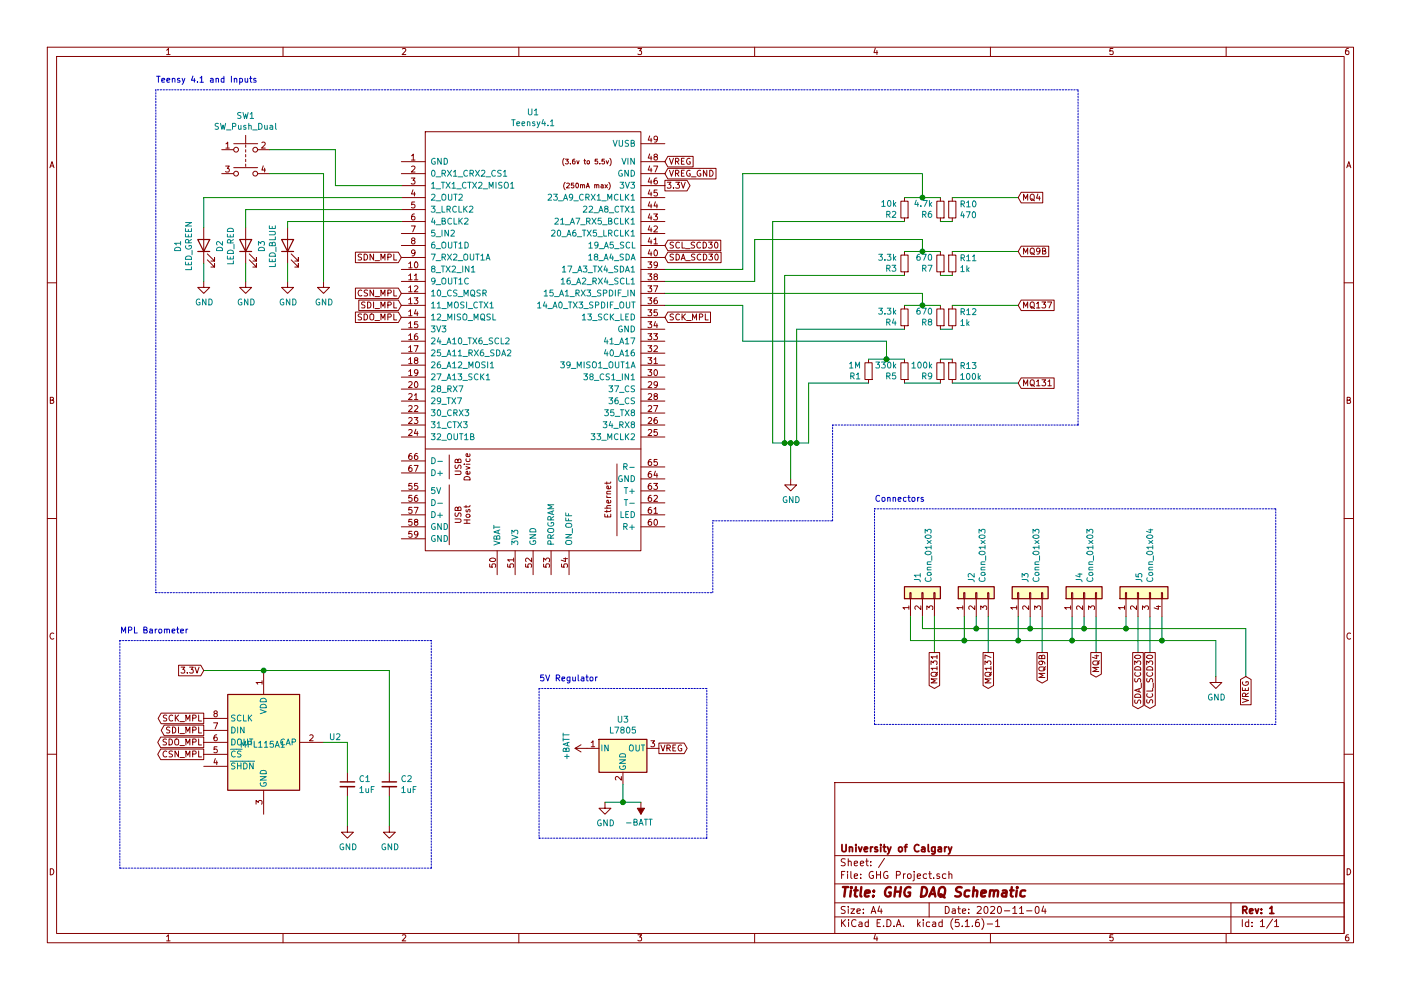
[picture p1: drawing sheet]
EESchema Schematic File Version 4
EELAYER 30 0
EELAYER END
$Descr A4 11693 8268
encoding utf-8
Sheet 1 1
Title "GHG DAQ Schematic"
Date "2020-11-04"
Rev "1"
Comp "University of Calgary"
Comment1 ""
Comment2 ""
Comment3 ""
Comment4 ""
$EndDescr
Text GLabel 8500 3200 2    50   Input ~ 0
MQ131
$Comp
L Regulator_Linear:L7805 U3
U 1 1
P 5200 6250
F 0 "U3" H 5200 6492 50  0000 C CNN
F 1 "L7805" H 5200 6401 50  0000 C CNN
F 2 "" H 5225 6100 50  0001 L CIN
F 3 "http://www.st.com/content/ccc/resource/technical/document/datasheet/41/4f/b3/b0/12/d4/47/88/CD00000444.pdf/files/CD00000444.pdf/jcr:content/translations/en.CD00000444.pdf" H 5200 6200 50  0001 C CNN
	1    5200 6250
	1    0    0    -1  
$EndComp
$Comp
L power:+BATT #PWR02
U 1 1
P 4900 6250
F 0 "#PWR02" H 4900 6100 50  0001 C CNN
F 1 "+BATT" H 4915 6423 50  0000 C CNN
F 2 "" H 4900 6250 50  0001 C CNN
F 3 "" H 4900 6250 50  0001 C CNN
	1    4900 6250
	0    -1   -1   0   
$EndComp
$Comp
L power:-BATT #PWR04
U 1 1
P 5350 6700
F 0 "#PWR04" H 5350 6550 50  0001 C CNN
F 1 "-BATT" H 5365 6873 50  0000 C CNN
F 2 "" H 5350 6700 50  0001 C CNN
F 3 "" H 5350 6700 50  0001 C CNN
	1    5350 6700
	-1   0    0    1   
$EndComp
Text GLabel 5500 6250 2    50   Output ~ 0
VREG
$Comp
L power:GND #PWR03
U 1 1
P 5050 6700
F 0 "#PWR03" H 5050 6450 50  0001 C CNN
F 1 "GND" H 5055 6527 50  0000 C CNN
F 2 "" H 5050 6700 50  0001 C CNN
F 3 "" H 5050 6700 50  0001 C CNN
	1    5050 6700
	1    0    0    -1  
$EndComp
$Comp
L power:GND #PWR05
U 1 1
P 2900 6900
F 0 "#PWR05" H 2900 6650 50  0001 C CNN
F 1 "GND" H 2905 6727 50  0000 C CNN
F 2 "" H 2900 6900 50  0001 C CNN
F 3 "" H 2900 6900 50  0001 C CNN
	1    2900 6900
	1    0    0    -1  
$EndComp
$Comp
L power:GND #PWR06
U 1 1
P 3250 6900
F 0 "#PWR06" H 3250 6650 50  0001 C CNN
F 1 "GND" H 3255 6727 50  0000 C CNN
F 2 "" H 3250 6900 50  0001 C CNN
F 3 "" H 3250 6900 50  0001 C CNN
	1    3250 6900
	1    0    0    -1  
$EndComp
$Comp
L Device:C_Small C2
U 1 1
P 3250 6550
F 0 "C2" H 3342 6596 50  0000 L CNN
F 1 "1uF" H 3342 6505 50  0000 L CNN
F 2 "Capacitor_SMD:C_0402_1005Metric" H 3250 6550 50  0001 C CNN
F 3 "~" H 3250 6550 50  0001 C CNN
	1    3250 6550
	1    0    0    -1  
$EndComp
$Comp
L Device:C_Small C1
U 1 1
P 2900 6550
F 0 "C1" H 2992 6596 50  0000 L CNN
F 1 "1uF" H 2992 6505 50  0000 L CNN
F 2 "Capacitor_SMD:C_0402_1005Metric" H 2900 6550 50  0001 C CNN
F 3 "~" H 2900 6550 50  0001 C CNN
	1    2900 6550
	1    0    0    -1  
$EndComp
Text GLabel 1700 5600 0    50   Input ~ 0
3.3V
Wire Wire Line
	2900 6900 2900 6650
Wire Wire Line
	3250 6650 3250 6900
Wire Wire Line
	3250 5600 3250 6450
Wire Wire Line
	2700 6200 2900 6200
Wire Wire Line
	2900 6200 2900 6450
Text GLabel 1700 6300 0    50   Output ~ 0
CSN_MPL
Text GLabel 1700 6100 0    50   Output ~ 0
SDI_MPL
Text GLabel 1700 6200 0    50   Output ~ 0
SDO_MPL
Text GLabel 1700 6000 0    50   Output ~ 0
SCK_MPL
Wire Wire Line
	5050 6700 5200 6700
Wire Wire Line
	5200 6550 5200 6700
Connection ~ 5200 6700
Wire Wire Line
	5200 6700 5350 6700
Text GLabel 8500 1650 2    50   Input ~ 0
MQ4
Wire Wire Line
	7950 1650 8500 1650
Wire Wire Line
	7950 2100 8500 2100
Text GLabel 5550 1550 2    50   Output ~ 0
3.3V
Wire Wire Line
	6600 3700 6650 3700
Connection ~ 6600 3700
Wire Wire Line
	6600 4000 6600 3700
Wire Wire Line
	6550 3700 6600 3700
Wire Wire Line
	6650 3700 6750 3700
Connection ~ 6650 3700
Connection ~ 6550 3700
Wire Wire Line
	6450 3700 6550 3700
$Comp
L power:GND #PWR0105
U 1 1
P 6600 4000
F 0 "#PWR0105" H 6600 3750 50  0001 C CNN
F 1 "GND" H 6605 3827 50  0000 C CNN
F 2 "" H 6600 4000 50  0001 C CNN
F 3 "" H 6600 4000 50  0001 C CNN
	1    6600 4000
	1    0    0    -1  
$EndComp
Wire Wire Line
	6750 3200 6750 3700
Wire Wire Line
	7250 3200 6750 3200
Wire Wire Line
	6650 2750 6650 3700
Wire Wire Line
	7550 2750 6650 2750
Wire Wire Line
	6550 2300 6550 3700
Wire Wire Line
	7550 2300 6550 2300
Wire Wire Line
	6450 1850 6450 3700
Wire Wire Line
	7550 1850 6450 1850
Wire Wire Line
	7400 3000 7550 3000
Connection ~ 7400 3000
Wire Wire Line
	6200 2850 6200 2550
Wire Wire Line
	7400 2850 6200 2850
Wire Wire Line
	7400 3000 7400 2850
Wire Wire Line
	7250 3000 7400 3000
Wire Wire Line
	6200 2550 5550 2550
Wire Wire Line
	7700 2550 7850 2550
Connection ~ 7700 2550
Wire Wire Line
	7700 2450 5550 2450
Wire Wire Line
	7700 2550 7700 2450
Wire Wire Line
	7700 2100 7850 2100
Connection ~ 7700 2100
Wire Wire Line
	6300 2350 5550 2350
Wire Wire Line
	6300 2000 6300 2350
Wire Wire Line
	7700 2000 6300 2000
Wire Wire Line
	7700 2100 7700 2000
Wire Wire Line
	7700 1650 7850 1650
Connection ~ 7700 1650
Wire Wire Line
	6200 2250 5550 2250
Wire Wire Line
	6200 1450 6200 2250
Wire Wire Line
	7700 1450 6200 1450
Wire Wire Line
	7700 1650 7700 1450
Wire Wire Line
	7550 2550 7700 2550
Wire Wire Line
	7550 2100 7700 2100
Wire Wire Line
	7550 1650 7700 1650
Wire Wire Line
	7950 1850 7850 1850
Wire Wire Line
	7850 2300 7950 2300
Wire Wire Line
	7950 2750 7850 2750
Wire Wire Line
	7950 2550 8500 2550
$Comp
L Device:R_Small R12
U 1 1
P 7950 2650
F 0 "R12" H 8009 2696 50  0000 L CNN
F 1 "1k" H 8009 2605 50  0000 L CNN
F 2 "Resistor_SMD:R_0603_1608Metric" H 7950 2650 50  0001 C CNN
F 3 "~" H 7950 2650 50  0001 C CNN
	1    7950 2650
	1    0    0    -1  
$EndComp
Wire Wire Line
	8500 3200 7950 3200
Wire Wire Line
	7850 3200 7550 3200
Wire Wire Line
	7950 3000 7850 3000
$Comp
L Device:R_Small R1
U 1 1
P 7250 3100
F 0 "R1" H 7309 3146 50  0000 L CNN
F 1 "1M" H 7309 3055 50  0000 L CNN
F 2 "Resistor_SMD:R_0603_1608Metric" H 7250 3100 50  0001 C CNN
F 3 "~" H 7250 3100 50  0001 C CNN
	1    7250 3100
	-1   0    0    1   
$EndComp
$Comp
L Device:R_Small R5
U 1 1
P 7550 3100
F 0 "R5" H 7609 3146 50  0000 L CNN
F 1 "330k" H 7609 3055 50  0000 L CNN
F 2 "Resistor_SMD:R_0603_1608Metric" H 7550 3100 50  0001 C CNN
F 3 "~" H 7550 3100 50  0001 C CNN
	1    7550 3100
	-1   0    0    1   
$EndComp
$Comp
L Device:R_Small R9
U 1 1
P 7850 3100
F 0 "R9" H 7909 3146 50  0000 L CNN
F 1 "100k" H 7909 3055 50  0000 L CNN
F 2 "Resistor_SMD:R_0603_1608Metric" H 7850 3100 50  0001 C CNN
F 3 "~" H 7850 3100 50  0001 C CNN
	1    7850 3100
	-1   0    0    1   
$EndComp
$Comp
L Device:R_Small R13
U 1 1
P 7950 3100
F 0 "R13" H 8009 3146 50  0000 L CNN
F 1 "100k" H 8009 3055 50  0000 L CNN
F 2 "Resistor_SMD:R_0603_1608Metric" H 7950 3100 50  0001 C CNN
F 3 "~" H 7950 3100 50  0001 C CNN
	1    7950 3100
	1    0    0    -1  
$EndComp
$Comp
L Device:R_Small R3
U 1 1
P 7550 2200
F 0 "R3" H 7609 2246 50  0000 L CNN
F 1 "3.3k" H 7609 2155 50  0000 L CNN
F 2 "Resistor_SMD:R_0603_1608Metric" H 7550 2200 50  0001 C CNN
F 3 "~" H 7550 2200 50  0001 C CNN
	1    7550 2200
	-1   0    0    1   
$EndComp
$Comp
L Device:R_Small R7
U 1 1
P 7850 2200
F 0 "R7" H 7909 2246 50  0000 L CNN
F 1 "670" H 7909 2155 50  0000 L CNN
F 2 "Resistor_SMD:R_0603_1608Metric" H 7850 2200 50  0001 C CNN
F 3 "~" H 7850 2200 50  0001 C CNN
	1    7850 2200
	-1   0    0    1   
$EndComp
$Comp
L Device:R_Small R11
U 1 1
P 7950 2200
F 0 "R11" H 8009 2246 50  0000 L CNN
F 1 "1k" H 8009 2155 50  0000 L CNN
F 2 "Resistor_SMD:R_0603_1608Metric" H 7950 2200 50  0001 C CNN
F 3 "~" H 7950 2200 50  0001 C CNN
	1    7950 2200
	1    0    0    -1  
$EndComp
$Comp
L Device:R_Small R4
U 1 1
P 7550 2650
F 0 "R4" H 7609 2696 50  0000 L CNN
F 1 "3.3k" H 7609 2605 50  0000 L CNN
F 2 "Resistor_SMD:R_0603_1608Metric" H 7550 2650 50  0001 C CNN
F 3 "~" H 7550 2650 50  0001 C CNN
	1    7550 2650
	-1   0    0    1   
$EndComp
$Comp
L Device:R_Small R8
U 1 1
P 7850 2650
F 0 "R8" H 7909 2696 50  0000 L CNN
F 1 "670" H 7909 2605 50  0000 L CNN
F 2 "Resistor_SMD:R_0603_1608Metric" H 7850 2650 50  0001 C CNN
F 3 "~" H 7850 2650 50  0001 C CNN
	1    7850 2650
	-1   0    0    1   
$EndComp
$Comp
L Device:R_Small R2
U 1 1
P 7550 1750
F 0 "R2" H 7609 1796 50  0000 L CNN
F 1 "10k" H 7609 1705 50  0000 L CNN
F 2 "Resistor_SMD:R_0603_1608Metric" H 7550 1750 50  0001 C CNN
F 3 "~" H 7550 1750 50  0001 C CNN
	1    7550 1750
	-1   0    0    1   
$EndComp
$Comp
L Device:R_Small R10
U 1 1
P 7950 1750
F 0 "R10" H 8009 1796 50  0000 L CNN
F 1 "470" H 8009 1705 50  0000 L CNN
F 2 "Resistor_SMD:R_0603_1608Metric" H 7950 1750 50  0001 C CNN
F 3 "~" H 7950 1750 50  0001 C CNN
	1    7950 1750
	1    0    0    -1  
$EndComp
$Comp
L Device:R_Small R6
U 1 1
P 7850 1750
F 0 "R6" H 7909 1796 50  0000 L CNN
F 1 "4.7k" H 7909 1705 50  0000 L CNN
F 2 "Resistor_SMD:R_0603_1608Metric" H 7850 1750 50  0001 C CNN
F 3 "~" H 7850 1750 50  0001 C CNN
	1    7850 1750
	-1   0    0    1   
$EndComp
Text GLabel 5550 2150 2    50   Input ~ 0
SDA_SCD30
Text GLabel 5550 2050 2    50   Input ~ 0
SCL_SCD30
Text GLabel 5550 2650 2    50   Input ~ 0
SCK_MPL
Text GLabel 5550 1450 2    50   Input ~ 0
VREG_GND
Text GLabel 5550 1350 2    50   Input ~ 0
VREG
Text GLabel 8500 2100 2    50   Input ~ 0
MQ9B
Text GLabel 8500 2550 2    50   Input ~ 0
MQ137
Connection ~ 2200 5600
Wire Wire Line
	1700 5600 2200 5600
Wire Wire Line
	2200 5600 3250 5600
$Comp
L Connector_Generic:Conn_01x03 J2
U 1 1
P 8150 4950
F 0 "J2" H 8230 4992 50  0000 L CNN
F 1 "Conn_01x03" H 8230 4901 50  0000 L CNN
F 2 "Connector_JST:JST_EH_B3B-EH-A_1x03_P2.50mm_Vertical" H 8150 4950 50  0001 C CNN
F 3 "~" H 8150 4950 50  0001 C CNN
	1    8150 4950
	0    -1   -1   0   
$EndComp
$Comp
L Connector_Generic:Conn_01x03 J3
U 1 1
P 8600 4950
F 0 "J3" H 8680 4992 50  0000 L CNN
F 1 "Conn_01x03" H 8680 4901 50  0000 L CNN
F 2 "Connector_JST:JST_EH_B3B-EH-A_1x03_P2.50mm_Vertical" H 8600 4950 50  0001 C CNN
F 3 "~" H 8600 4950 50  0001 C CNN
	1    8600 4950
	0    -1   -1   0   
$EndComp
$Comp
L Connector_Generic:Conn_01x03 J4
U 1 1
P 9050 4950
F 0 "J4" H 9130 4992 50  0000 L CNN
F 1 "Conn_01x03" H 9130 4901 50  0000 L CNN
F 2 "Connector_JST:JST_EH_B3B-EH-A_1x03_P2.50mm_Vertical" H 9050 4950 50  0001 C CNN
F 3 "~" H 9050 4950 50  0001 C CNN
	1    9050 4950
	0    -1   -1   0   
$EndComp
$Comp
L Connector_Generic:Conn_01x04 J5
U 1 1
P 9500 4950
F 0 "J5" H 9580 4942 50  0000 L CNN
F 1 "Conn_01x04" H 9580 4851 50  0000 L CNN
F 2 "Connector_JST:JST_EH_B4B-EH-A_1x04_P2.50mm_Vertical" H 9500 4950 50  0001 C CNN
F 3 "~" H 9500 4950 50  0001 C CNN
	1    9500 4950
	0    -1   -1   0   
$EndComp
Text GLabel 9500 5450 3    50   Output ~ 0
SDA_SCD30
Text GLabel 9600 5450 3    50   Output ~ 0
SCL_SCD30
$Comp
L power:GND #PWR01
U 1 1
P 10150 5650
F 0 "#PWR01" H 10150 5400 50  0001 C CNN
F 1 "GND" H 10155 5477 50  0000 C CNN
F 2 "" H 10150 5650 50  0001 C CNN
F 3 "" H 10150 5650 50  0001 C CNN
	1    10150 5650
	1    0    0    -1  
$EndComp
Text GLabel 9150 5450 3    50   Output ~ 0
MQ4
Text GLabel 8700 5450 3    50   Output ~ 0
MQ9B
Text GLabel 8250 5450 3    50   Output ~ 0
MQ137
Text GLabel 7800 5450 3    50   Output ~ 0
MQ131
Text GLabel 10400 5650 3    50   Input ~ 0
VREG
Wire Wire Line
	7700 5150 7700 5250
Wire Wire Line
	7700 5250 8150 5250
Wire Wire Line
	10400 5250 10400 5650
Wire Wire Line
	8150 5150 8150 5250
Connection ~ 8150 5250
Wire Wire Line
	8150 5250 8600 5250
Wire Wire Line
	8600 5150 8600 5250
Connection ~ 8600 5250
Wire Wire Line
	8600 5250 9050 5250
Wire Wire Line
	9050 5150 9050 5250
Connection ~ 9050 5250
Wire Wire Line
	9050 5250 9400 5250
Wire Wire Line
	9400 5150 9400 5250
Connection ~ 9400 5250
Wire Wire Line
	9400 5250 10400 5250
Wire Wire Line
	7600 5150 7600 5350
Wire Wire Line
	7600 5350 8050 5350
Wire Wire Line
	10150 5350 10150 5650
Wire Wire Line
	8050 5150 8050 5350
Connection ~ 8050 5350
Wire Wire Line
	8050 5350 8500 5350
Wire Wire Line
	8500 5150 8500 5350
Connection ~ 8500 5350
Wire Wire Line
	8500 5350 8950 5350
Wire Wire Line
	8950 5150 8950 5350
Connection ~ 8950 5350
Wire Wire Line
	8950 5350 9700 5350
Wire Wire Line
	9700 5150 9700 5350
Connection ~ 9700 5350
Wire Wire Line
	9700 5350 10150 5350
$Comp
L Connector_Generic:Conn_01x03 J1
U 1 1
P 7700 4950
F 0 "J1" H 7780 4992 50  0000 L CNN
F 1 "Conn_01x03" H 7780 4901 50  0000 L CNN
F 2 "Connector_JST:JST_EH_B3B-EH-A_1x03_P2.50mm_Vertical" H 7700 4950 50  0001 C CNN
F 3 "~" H 7700 4950 50  0001 C CNN
	1    7700 4950
	0    -1   -1   0   
$EndComp
Wire Wire Line
	7800 5450 7800 5150
Wire Wire Line
	8250 5150 8250 5450
Wire Wire Line
	8700 5150 8700 5450
Wire Wire Line
	9150 5150 9150 5450
Wire Wire Line
	9500 5150 9500 5450
Wire Wire Line
	9600 5150 9600 5450
$Comp
L Sensor_Pressure:MPL115A1 U2
U 1 1
P 2200 6200
F 0 "U2" H 2744 6246 50  0000 L CNN
F 1 "MPL115A1" H 2193 6155 50  0000 C BNN
F 2 "Package_LGA:NXP_LGA-8_3x5mm_P1.25mm_H1.2mm" H 3200 5750 50  0001 C CNN
F 3 "http://www.nxp.com/assets/documents/data/en/data-sheets/MPL115A1.pdf" H 2200 6200 50  0001 C CNN
	1    2200 6200
	1    0    0    -1  
$EndComp
$Comp
L power:GND #PWR0101
U 1 1
P 2050 2350
F 0 "#PWR0101" H 2050 2100 50  0001 C CNN
F 1 "GND" H 2055 2177 50  0000 C CNN
F 2 "" H 2050 2350 50  0001 C CNN
F 3 "" H 2050 2350 50  0001 C CNN
	1    2050 2350
	1    0    0    -1  
$EndComp
$Comp
L power:GND #PWR0102
U 1 1
P 1700 2350
F 0 "#PWR0102" H 1700 2100 50  0001 C CNN
F 1 "GND" H 1705 2177 50  0000 C CNN
F 2 "" H 1700 2350 50  0001 C CNN
F 3 "" H 1700 2350 50  0001 C CNN
	1    1700 2350
	1    0    0    -1  
$EndComp
$Comp
L power:GND #PWR0103
U 1 1
P 2400 2350
F 0 "#PWR0103" H 2400 2100 50  0001 C CNN
F 1 "GND" H 2405 2177 50  0000 C CNN
F 2 "" H 2400 2350 50  0001 C CNN
F 3 "" H 2400 2350 50  0001 C CNN
	1    2400 2350
	1    0    0    -1  
$EndComp
Wire Wire Line
	1700 2350 1700 2200
Wire Wire Line
	2050 2350 2050 2200
Wire Wire Line
	2400 2350 2400 2200
$Comp
L power:GND #PWR0104
U 1 1
P 2700 2350
F 0 "#PWR0104" H 2700 2100 50  0001 C CNN
F 1 "GND" H 2705 2177 50  0000 C CNN
F 2 "" H 2700 2350 50  0001 C CNN
F 3 "" H 2700 2350 50  0001 C CNN
	1    2700 2350
	1    0    0    -1  
$EndComp
Text GLabel 3350 2450 0    50   Input ~ 0
CSN_MPL
Text GLabel 3350 2650 0    50   Input ~ 0
SDO_MPL
Text GLabel 3350 2550 0    50   Input ~ 0
SDI_MPL
Wire Wire Line
	2250 1250 2800 1250
Wire Wire Line
	2800 1250 2800 1550
$Comp
L Switch:SW_Push_Dual SW1
U 1 1
P 2050 1250
F 0 "SW1" H 2050 1535 50  0000 C CNN
F 1 "SW_Push_Dual" H 2050 1444 50  0000 C CNN
F 2 "Button_Switch_SMD:SW_Push_1P1T_NO_CK_KMR2" H 2050 1450 50  0001 C CNN
F 3 "~" H 2050 1450 50  0001 C CNN
	1    2050 1250
	1    0    0    -1  
$EndComp
Wire Wire Line
	2400 1850 3350 1850
Wire Wire Line
	2050 1750 3350 1750
Wire Wire Line
	1700 1650 3350 1650
Wire Wire Line
	2800 1550 3350 1550
Text GLabel 3350 2150 0    50   Input ~ 0
SDN_MPL
Wire Wire Line
	2700 1450 2250 1450
Wire Wire Line
	2700 2350 2700 1450
Wire Wire Line
	2400 1900 2400 1850
Wire Wire Line
	2050 1900 2050 1750
Wire Wire Line
	1700 1900 1700 1650
$Comp
L Device:LED D3
U 1 1
P 2400 2050
F 0 "D3" H 2393 2267 50  0000 C CNN
F 1 "LED_BLUE" H 2393 2176 50  0000 C CNN
F 2 "LED_SMD:LED_0603_1608Metric" H 2400 2050 50  0001 C CNN
F 3 "~" H 2400 2050 50  0001 C CNN
	1    2400 2050
	0    -1   -1   0   
$EndComp
$Comp
L Device:LED D1
U 1 1
P 1700 2050
F 0 "D1" H 1693 2267 50  0000 C CNN
F 1 "LED_GREEN" H 1693 2176 50  0000 C CNN
F 2 "LED_SMD:LED_0603_1608Metric" H 1700 2050 50  0001 C CNN
F 3 "~" H 1700 2050 50  0001 C CNN
	1    1700 2050
	0    -1   -1   0   
$EndComp
$Comp
L Device:LED D2
U 1 1
P 2050 2050
F 0 "D2" H 2043 2267 50  0000 C CNN
F 1 "LED_RED" H 2043 2176 50  0000 C CNN
F 2 "LED_SMD:LED_0603_1608Metric" H 2050 2050 50  0001 C CNN
F 3 "~" H 2050 2050 50  0001 C CNN
	1    2050 2050
	0    -1   -1   0   
$EndComp
$Comp
L Teensy:Teensy4.1 U1
U 1 1
P 4450 3500
F 0 "U1" H 4450 6065 50  0000 C CNN
F 1 "Teensy4.1" H 4450 5974 50  0000 C CNN
F 2 "PJRC Teensy:Teensy41" H 4050 3900 50  0001 C CNN
F 3 "" H 4050 3900 50  0001 C CNN
	1    4450 3500
	1    0    0    -1  
$EndComp
Wire Notes Line
	10650 4250 10650 6050
Wire Notes Line
	10650 6050 7300 6050
Wire Notes Line
	7300 6050 7300 4250
Wire Notes Line
	7300 4250 10650 4250
Wire Notes Line
	4500 7000 5900 7000
Wire Notes Line
	5900 7000 5900 5750
Wire Notes Line
	5900 5750 4500 5750
Wire Notes Line
	4500 5750 4500 7000
Wire Notes Line
	1000 5350 1000 7250
Wire Notes Line
	1000 7250 3600 7250
Wire Notes Line
	3600 7250 3600 5350
Wire Notes Line
	3600 5350 1000 5350
Wire Notes Line
	1300 750  1300 4950
Wire Notes Line
	1300 4950 5950 4950
Wire Notes Line
	5950 4950 5950 4350
Wire Notes Line
	5950 4350 6950 4350
Wire Notes Line
	6950 4350 6950 3550
Wire Notes Line
	6950 3550 9000 3550
Wire Notes Line
	9000 3550 9000 750 
Wire Notes Line
	9000 750  1300 750 
Text Notes 7300 4200 0    50   ~ 0
Connectors\n
Text Notes 4500 5700 0    50   ~ 0
5V Regulator
Text Notes 1000 5300 0    50   ~ 0
MPL Barometer
Text Notes 1300 700  0    50   ~ 0
Teensy 4.1 and Inputs
$EndSCHEMATC
